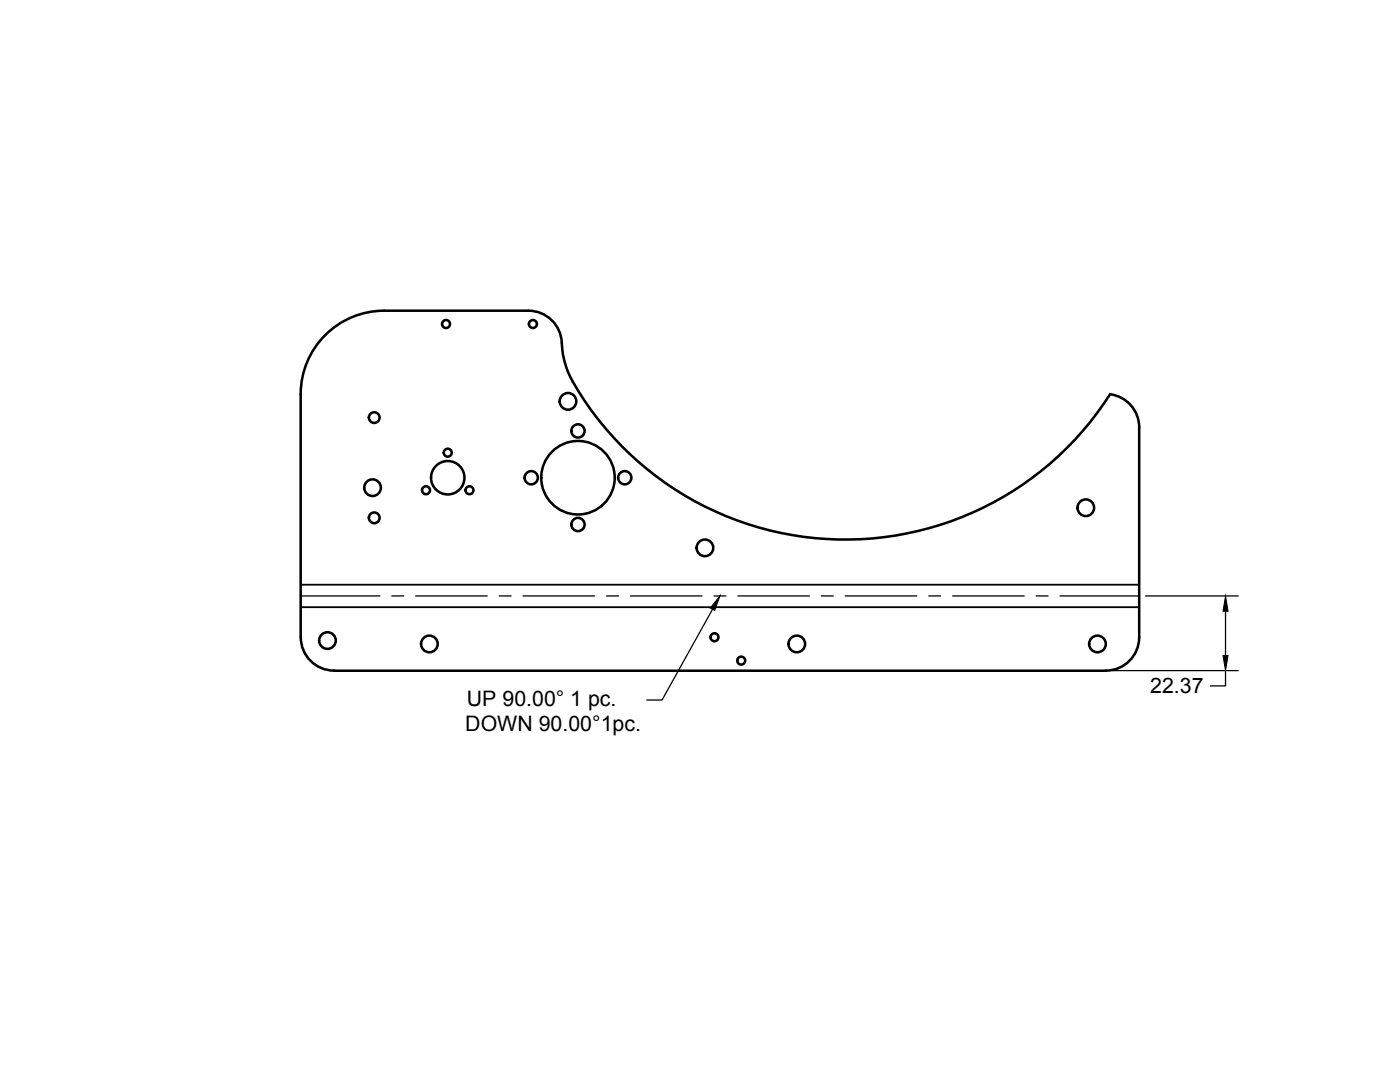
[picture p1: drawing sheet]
<svg xmlns="http://www.w3.org/2000/svg" width="279mm" height="216mm" viewBox="0 0 279 216" stroke-linecap="round" stroke-linejoin="round" font-family="sans-serif">
<!-- layer: Visible -->
<g fill="none" stroke="#000" stroke-width=".51">
<path d="M66.7 133.8a6.7 6.7 0 0 1-6.7-6.6v-48.5a16.7 16.7 0 0 1 16.7-16.7h28.8a6.7 6.7 0 0 1 6.6 6.5 18.1 18.1 0 0 0 3.4 9.7 62.7 62.7 0 0 0 106 .5 6.6 6.6 0 0 1 5.9 6.6v41.9a6.7 6.7 0 0 1-6.7 6.6h-154"/>
<circle cx="89" cy="64.7" r=".79"/>
<circle cx="106.4" cy="64.7" r=".79"/>
<circle cx="74.3" cy="97.3" r="1.66"/>
<circle cx="74.7" cy="83.3" r="1.07"/>
<circle cx="85" cy="97.8" r=".79"/>
<circle cx="89.4" cy="90.3" r=".79"/>
<circle cx="89.4" cy="95.3" r="3.3"/>
<circle cx="93.7" cy="97.8" r=".79"/>
<circle cx="106" cy="95.3" r="1.32"/>
<circle cx="113.4" cy="80.1" r="1.66"/>
<circle cx="115.3" cy="86" r="1.32"/>
<circle cx="115.3" cy="95.3" r="7.3"/>
<circle cx="124.7" cy="95.3" r="1.32"/>
<circle cx="74.7" cy="103.3" r="1.07"/>
<circle cx="115.3" cy="104.7" r="1.32"/>
<circle cx="140.7" cy="109.3" r="1.66"/>
<circle cx="216.7" cy="101.3" r="1.66"/>
<circle cx="65.4" cy="127.8" r="1.66"/>
<circle cx="85.7" cy="128.5" r="1.66"/>
<circle cx="142.6" cy="127.2" r=".79"/>
<circle cx="147.9" cy="131.8" r=".79"/>
<circle cx="159" cy="128.5" r="1.66"/>
<circle cx="219" cy="128.5" r="1.66"/>
</g>
<!-- layer: Center Lines -->
<g fill="none" stroke="#000" stroke-width=".25">
<path d="M60 118.9h15.8M78.2 118.9h2.4M83 118.9h14.2M99.6 118.9h2.4M104.4 118.9h14.3M121.1 118.9h2.3M125.8 118.9h14.3M142.5 118.9h2.4M147.3 118.9h14.2M163.9 118.9h2.4M168.7 118.9h14.3M185.4 118.9h2.3"/>
<path d="M190.1 118.9h14.3M206.8 118.9h2.4M211.5 118.9h15.9"/>
</g>
<!-- layer: Visible Narrow -->
<path d="M60 116.7h167.4M60 121.2h167.4" fill="none" stroke="#000" stroke-width=".36"/>
<!-- layer: Dimensions -->
<path d="M228.6 118.9h18.5M222 133.8h25.1M244.6 133.8v3.1h-3.1M244.6 122v8.8" fill="none" stroke="#000" stroke-width=".25"/>
<path d="M244.6 118.9l.5 3.1h-1zM244.1 130.8h1l-.5 3z" fill="#000" stroke="#000" stroke-width=".2"/>
<!-- layer: Annotations -->
<path d="M143.7 118.9l-1.1 2.9-.8-.5z" fill="#000" stroke="#000" stroke-width=".2"/>
<path d="M142.2 121.6l-10.1 18.1h-3" fill="none" stroke="#000" stroke-width=".25"/>
<g font-size="4.3">
<text x="93.2" y="140.8">UP 90.00° 1 pc.</text>
<text x="229.6" y="138.4">22.37</text>
<text x="92.9" y="145.9">DOWN 90.00°1pc.</text>
</g>
</svg>
